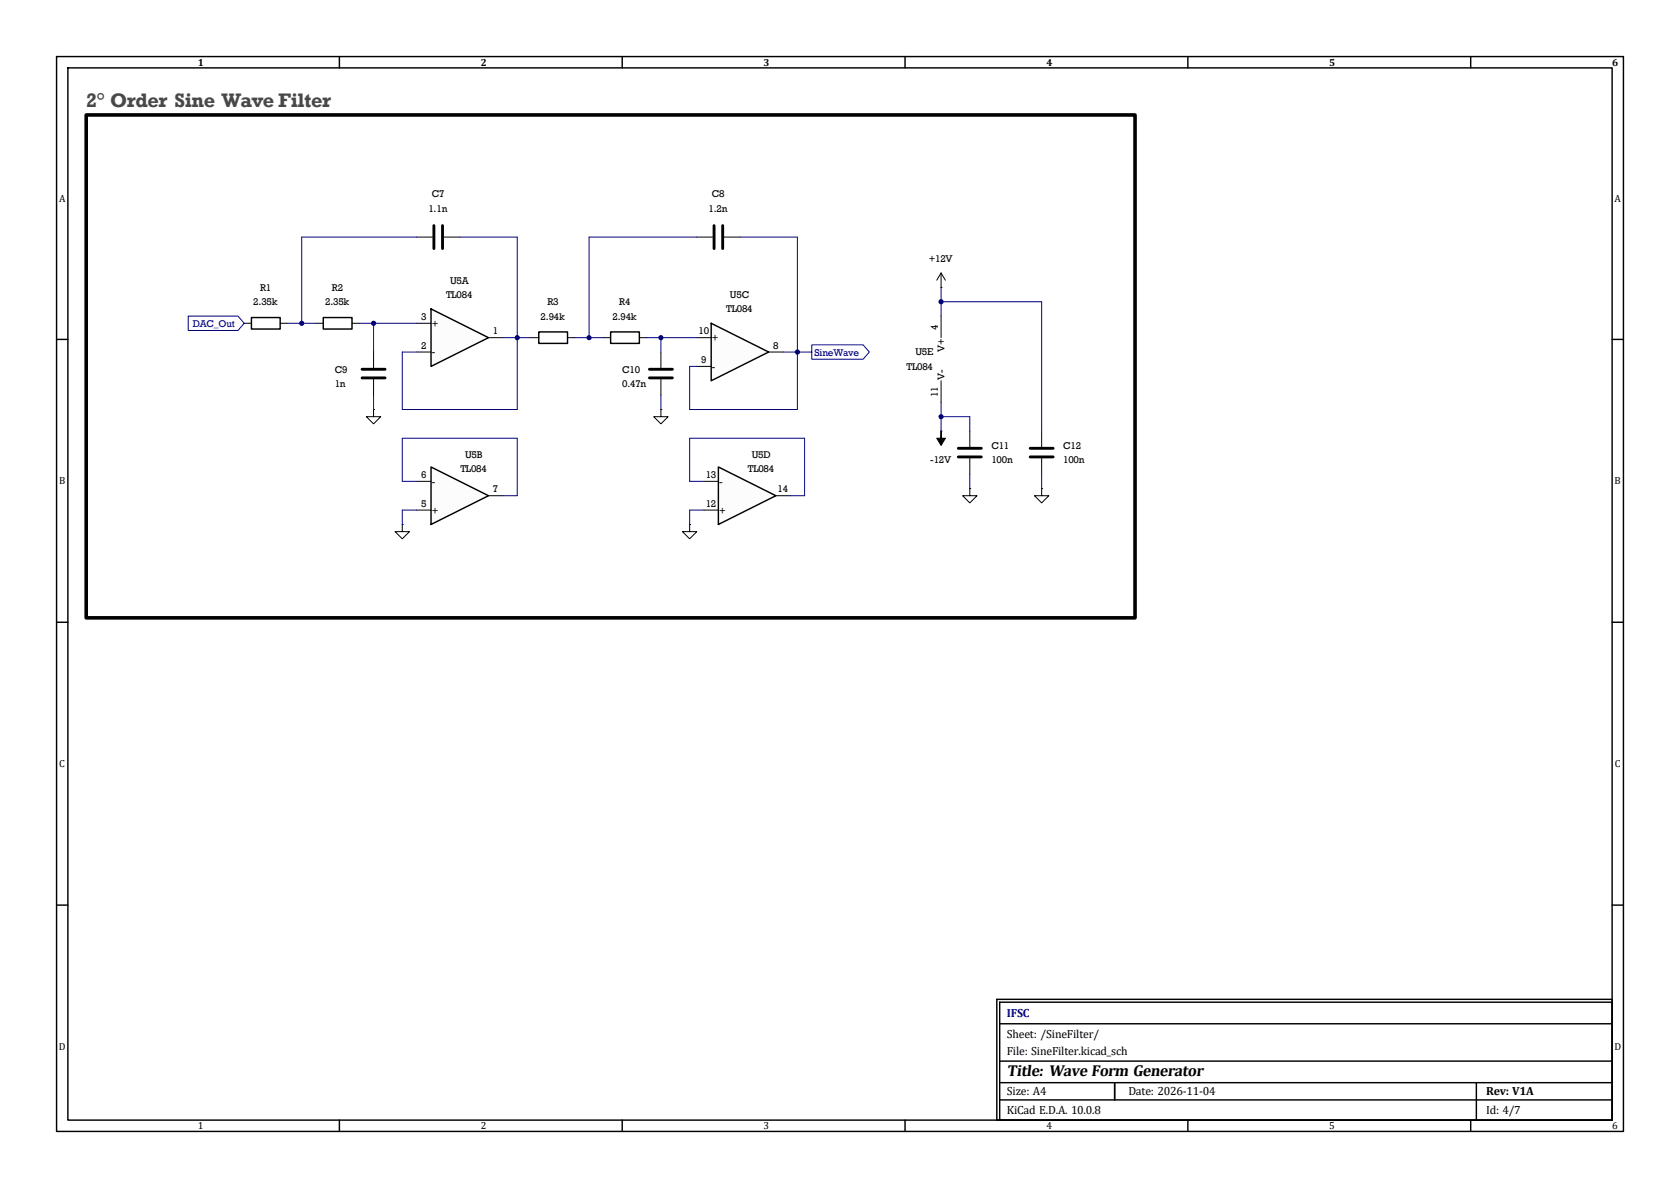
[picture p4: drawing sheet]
(kicad_sch
 (version 20260306)
 (generator "eeschema")
 (generator_version "10.0")
 (paper "A4")
 (title_block
  (title "Wave Form Generator")
  (date "2026-11-04")
  (rev "V1A")
  (company "IFSC"))
 (lib_symbols
  (symbol "Amplifier_Operational:TL074"
   (pin_names
    (offset 0.127)) (exclude_from_sim no) (in_bom yes) (on_board yes)
   (in_pos_files yes)
   (duplicate_pin_numbers_are_jumpers no)
   (property "Reference" "U" (at 0 5.08 0) (show_name no) (do_not_autoplace no) (effects (font (size 1.27 1.27)) (justify left)))
   (property "Value" "TL074" (at 0 -5.08 0) (show_name no) (do_not_autoplace no) (effects (font (size 1.27 1.27)) (justify left)))
   (property "Footprint" "" (at -1.27 2.54 0) (show_name no) (do_not_autoplace no) (hide yes) (effects (font (size 1.27 1.27))))
   (property "Datasheet" "http://www.ti.com/lit/ds/symlink/tl071.pdf" (at 1.27 5.08 0) (show_name no) (do_not_autoplace no) (hide yes) (effects (font (size 1.27 1.27))))
   (property "Description" "Quad Low-Noise JFET-Input Operational Amplifiers, DIP-14/SOIC-14" (at 0 0 0) (show_name no) (do_not_autoplace no) (hide yes) (effects (font (size 1.27 1.27))))
   (property "ki_locked" "" (at 0 0 0) (show_name no) (do_not_autoplace no) (effects (font (size 1.27 1.27))))
   (symbol "TL074_1_1"
    (polyline (pts (xy -5.08 5.08) (xy 5.08 0) (xy -5.08 -5.08) (xy -5.08 5.08)) (stroke (width 0.254) (type default)) (fill (type background)))
    (pin output line (at 7.62 0 180) (length 2.54) (name "" (effects (font (size 1.27 1.27)))) (number "1" (effects (font (size 1.27 1.27)))))
    (pin input line (at -7.62 -2.54 0) (length 2.54) (name "-" (effects (font (size 1.27 1.27)))) (number "2" (effects (font (size 1.27 1.27)))))
    (pin input line (at -7.62 2.54 0) (length 2.54) (name "+" (effects (font (size 1.27 1.27)))) (number "3" (effects (font (size 1.27 1.27))))))
   (symbol "TL074_2_1"
    (polyline (pts (xy -5.08 5.08) (xy 5.08 0) (xy -5.08 -5.08) (xy -5.08 5.08)) (stroke (width 0.254) (type default)) (fill (type background)))
    (pin input line (at -7.62 2.54 0) (length 2.54) (name "+" (effects (font (size 1.27 1.27)))) (number "5" (effects (font (size 1.27 1.27)))))
    (pin input line (at -7.62 -2.54 0) (length 2.54) (name "-" (effects (font (size 1.27 1.27)))) (number "6" (effects (font (size 1.27 1.27)))))
    (pin output line (at 7.62 0 180) (length 2.54) (name "" (effects (font (size 1.27 1.27)))) (number "7" (effects (font (size 1.27 1.27))))))
   (symbol "TL074_3_1"
    (polyline (pts (xy -5.08 5.08) (xy 5.08 0) (xy -5.08 -5.08) (xy -5.08 5.08)) (stroke (width 0.254) (type default)) (fill (type background)))
    (pin output line (at 7.62 0 180) (length 2.54) (name "" (effects (font (size 1.27 1.27)))) (number "8" (effects (font (size 1.27 1.27)))))
    (pin input line (at -7.62 -2.54 0) (length 2.54) (name "-" (effects (font (size 1.27 1.27)))) (number "9" (effects (font (size 1.27 1.27)))))
    (pin input line (at -7.62 2.54 0) (length 2.54) (name "+" (effects (font (size 1.27 1.27)))) (number "10" (effects (font (size 1.27 1.27))))))
   (symbol "TL074_4_1"
    (polyline (pts (xy -5.08 5.08) (xy 5.08 0) (xy -5.08 -5.08) (xy -5.08 5.08)) (stroke (width 0.254) (type default)) (fill (type background)))
    (pin input line (at -7.62 2.54 0) (length 2.54) (name "+" (effects (font (size 1.27 1.27)))) (number "12" (effects (font (size 1.27 1.27)))))
    (pin input line (at -7.62 -2.54 0) (length 2.54) (name "-" (effects (font (size 1.27 1.27)))) (number "13" (effects (font (size 1.27 1.27)))))
    (pin output line (at 7.62 0 180) (length 2.54) (name "" (effects (font (size 1.27 1.27)))) (number "14" (effects (font (size 1.27 1.27))))))
   (symbol "TL074_5_1"
    (pin power_in line (at -2.54 7.62 270) (length 3.81) (name "V+" (effects (font (size 1.27 1.27)))) (number "4" (effects (font (size 1.27 1.27)))))
    (pin power_in line (at -2.54 -7.62 90) (length 3.81) (name "V-" (effects (font (size 1.27 1.27)))) (number "11" (effects (font (size 1.27 1.27))))))
   (embedded_fonts no))
  (symbol "Amplifier_Operational:TL084"
   (pin_names
    (offset 0.127)) (exclude_from_sim no) (in_bom yes) (on_board yes)
   (in_pos_files yes)
   (duplicate_pin_numbers_are_jumpers no)
   (property "Reference" "U" (at 0 5.08 0) (show_name no) (do_not_autoplace no) (effects (font (size 1.27 1.27)) (justify left)))
   (property "Value" "TL084" (at 0 -5.08 0) (show_name no) (do_not_autoplace no) (effects (font (size 1.27 1.27)) (justify left)))
   (property "Footprint" "" (at -1.27 2.54 0) (show_name no) (do_not_autoplace no) (hide yes) (effects (font (size 1.27 1.27))))
   (property "Datasheet" "http://www.ti.com/lit/ds/symlink/tl081.pdf" (at 1.27 5.08 0) (show_name no) (do_not_autoplace no) (hide yes) (effects (font (size 1.27 1.27))))
   (property "Description" "Quad JFET-Input Operational Amplifiers, DIP-14/SOIC-14/SSOP-14" (at 0 0 0) (show_name no) (do_not_autoplace no) (hide yes) (effects (font (size 1.27 1.27))))
   (property "ki_locked" "" (at 0 0 0) (show_name no) (do_not_autoplace no) (effects (font (size 1.27 1.27))))
   (symbol "TL084_1_1"
    (polyline (pts (xy -5.08 5.08) (xy 5.08 0) (xy -5.08 -5.08) (xy -5.08 5.08)) (stroke (width 0.254) (type default)) (fill (type background)))
    (pin output line (at 7.62 0 180) (length 2.54) (name "" (effects (font (size 1.27 1.27)))) (number "1" (effects (font (size 1.27 1.27)))))
    (pin input line (at -7.62 -2.54 0) (length 2.54) (name "-" (effects (font (size 1.27 1.27)))) (number "2" (effects (font (size 1.27 1.27)))))
    (pin input line (at -7.62 2.54 0) (length 2.54) (name "+" (effects (font (size 1.27 1.27)))) (number "3" (effects (font (size 1.27 1.27))))))
   (symbol "TL084_2_1"
    (polyline (pts (xy -5.08 5.08) (xy 5.08 0) (xy -5.08 -5.08) (xy -5.08 5.08)) (stroke (width 0.254) (type default)) (fill (type background)))
    (pin input line (at -7.62 2.54 0) (length 2.54) (name "+" (effects (font (size 1.27 1.27)))) (number "5" (effects (font (size 1.27 1.27)))))
    (pin input line (at -7.62 -2.54 0) (length 2.54) (name "-" (effects (font (size 1.27 1.27)))) (number "6" (effects (font (size 1.27 1.27)))))
    (pin output line (at 7.62 0 180) (length 2.54) (name "" (effects (font (size 1.27 1.27)))) (number "7" (effects (font (size 1.27 1.27))))))
   (symbol "TL084_3_1"
    (polyline (pts (xy -5.08 5.08) (xy 5.08 0) (xy -5.08 -5.08) (xy -5.08 5.08)) (stroke (width 0.254) (type default)) (fill (type background)))
    (pin output line (at 7.62 0 180) (length 2.54) (name "" (effects (font (size 1.27 1.27)))) (number "8" (effects (font (size 1.27 1.27)))))
    (pin input line (at -7.62 -2.54 0) (length 2.54) (name "-" (effects (font (size 1.27 1.27)))) (number "9" (effects (font (size 1.27 1.27)))))
    (pin input line (at -7.62 2.54 0) (length 2.54) (name "+" (effects (font (size 1.27 1.27)))) (number "10" (effects (font (size 1.27 1.27))))))
   (symbol "TL084_4_1"
    (polyline (pts (xy -5.08 5.08) (xy 5.08 0) (xy -5.08 -5.08) (xy -5.08 5.08)) (stroke (width 0.254) (type default)) (fill (type background)))
    (pin input line (at -7.62 2.54 0) (length 2.54) (name "+" (effects (font (size 1.27 1.27)))) (number "12" (effects (font (size 1.27 1.27)))))
    (pin input line (at -7.62 -2.54 0) (length 2.54) (name "-" (effects (font (size 1.27 1.27)))) (number "13" (effects (font (size 1.27 1.27)))))
    (pin output line (at 7.62 0 180) (length 2.54) (name "" (effects (font (size 1.27 1.27)))) (number "14" (effects (font (size 1.27 1.27))))))
   (symbol "TL084_5_1"
    (pin power_in line (at -2.54 7.62 270) (length 3.81) (name "V+" (effects (font (size 1.27 1.27)))) (number "4" (effects (font (size 1.27 1.27)))))
    (pin power_in line (at -2.54 -7.62 90) (length 3.81) (name "V-" (effects (font (size 1.27 1.27)))) (number "11" (effects (font (size 1.27 1.27))))))
   (embedded_fonts no))
  (symbol "Device:C"
   (pin_numbers (hide yes))
   (pin_names
    (offset 0.254)) (exclude_from_sim no) (in_bom yes) (on_board yes)
   (in_pos_files yes)
   (duplicate_pin_numbers_are_jumpers no)
   (property "Reference" "C" (at 0.635 2.54 0) (show_name no) (do_not_autoplace no) (effects (font (size 1.27 1.27)) (justify left)))
   (property "Value" "C" (at 0.635 -2.54 0) (show_name no) (do_not_autoplace no) (effects (font (size 1.27 1.27)) (justify left)))
   (property "Footprint" "" (at 0.9652 -3.81 0) (show_name no) (do_not_autoplace no) (hide yes) (effects (font (size 1.27 1.27))))
   (property "Datasheet" "" (at 0 0 0) (show_name no) (do_not_autoplace no) (hide yes) (effects (font (size 1.27 1.27))))
   (property "Description" "Unpolarized capacitor" (at 0 0 0) (show_name no) (do_not_autoplace no) (hide yes) (effects (font (size 1.27 1.27))))
   (symbol "C_0_1"
    (polyline (pts (xy -2.032 0.762) (xy 2.032 0.762)) (stroke (width 0.508) (type default)) (fill (type none)))
    (polyline (pts (xy -2.032 -0.762) (xy 2.032 -0.762)) (stroke (width 0.508) (type default)) (fill (type none))))
   (symbol "C_1_1"
    (pin passive line (at 0 3.81 270) (length 2.794) (name "" (effects (font (size 1.27 1.27)))) (number "1" (effects (font (size 1.27 1.27)))))
    (pin passive line (at 0 -3.81 90) (length 2.794) (name "" (effects (font (size 1.27 1.27)))) (number "2" (effects (font (size 1.27 1.27))))))
   (embedded_fonts no))
  (symbol "Device:R"
   (pin_numbers (hide yes))
   (pin_names
    (offset 0)) (exclude_from_sim no) (in_bom yes) (on_board yes)
   (in_pos_files yes)
   (duplicate_pin_numbers_are_jumpers no)
   (property "Reference" "R" (at 2.032 0 90) (show_name no) (do_not_autoplace no) (effects (font (size 1.27 1.27))))
   (property "Value" "R" (at 0 0 90) (show_name no) (do_not_autoplace no) (effects (font (size 1.27 1.27))))
   (property "Footprint" "" (at -1.778 0 90) (show_name no) (do_not_autoplace no) (hide yes) (effects (font (size 1.27 1.27))))
   (property "Datasheet" "" (at 0 0 0) (show_name no) (do_not_autoplace no) (hide yes) (effects (font (size 1.27 1.27))))
   (property "Description" "Resistor" (at 0 0 0) (show_name no) (do_not_autoplace no) (hide yes) (effects (font (size 1.27 1.27))))
   (symbol "R_0_1"
    (rectangle (start -1.016 -2.54) (end 1.016 2.54) (stroke (width 0.254) (type default)) (fill (type none))))
   (symbol "R_1_1"
    (pin passive line (at 0 3.81 270) (length 1.27) (name "" (effects (font (size 1.27 1.27)))) (number "1" (effects (font (size 1.27 1.27)))))
    (pin passive line (at 0 -3.81 90) (length 1.27) (name "" (effects (font (size 1.27 1.27)))) (number "2" (effects (font (size 1.27 1.27))))))
   (embedded_fonts no))
  (symbol "power:+12V"
   (power global)
   (pin_numbers (hide yes))
   (pin_names
    (offset 0) (hide yes)) (exclude_from_sim no) (in_bom yes) (on_board yes)
   (in_pos_files yes)
   (duplicate_pin_numbers_are_jumpers no)
   (property "Reference" "#PWR" (at 0 -3.81 0) (show_name no) (do_not_autoplace no) (hide yes) (effects (font (size 1.27 1.27))))
   (property "Value" "+12V" (at 0 3.556 0) (show_name no) (do_not_autoplace no) (effects (font (size 1.27 1.27))))
   (property "Footprint" "" (at 0 0 0) (show_name no) (do_not_autoplace no) (hide yes) (effects (font (size 1.27 1.27))))
   (property "Datasheet" "" (at 0 0 0) (show_name no) (do_not_autoplace no) (hide yes) (effects (font (size 1.27 1.27))))
   (property "Description" "Power symbol creates a global label with name \"+12V\"" (at 0 0 0) (show_name no) (do_not_autoplace no) (hide yes) (effects (font (size 1.27 1.27))))
   (symbol "+12V_0_1"
    (polyline (pts (xy -0.762 1.27) (xy 0 2.54)) (stroke (width 0) (type default)) (fill (type none)))
    (polyline (pts (xy 0 2.54) (xy 0.762 1.27)) (stroke (width 0) (type default)) (fill (type none)))
    (polyline (pts (xy 0 0) (xy 0 2.54)) (stroke (width 0) (type default)) (fill (type none))))
   (symbol "+12V_1_1"
    (pin power_in line (at 0 0 90) (length 0) (name "" (effects (font (size 1.27 1.27)))) (number "1" (effects (font (size 1.27 1.27))))))
   (embedded_fonts no))
  (symbol "power:-12V"
   (power global)
   (pin_numbers (hide yes))
   (pin_names
    (offset 0) (hide yes)) (exclude_from_sim no) (in_bom yes) (on_board yes)
   (in_pos_files yes)
   (duplicate_pin_numbers_are_jumpers no)
   (property "Reference" "#PWR" (at 0 -3.81 0) (show_name no) (do_not_autoplace no) (hide yes) (effects (font (size 1.27 1.27))))
   (property "Value" "-12V" (at 0 3.556 0) (show_name no) (do_not_autoplace no) (effects (font (size 1.27 1.27))))
   (property "Footprint" "" (at 0 0 0) (show_name no) (do_not_autoplace no) (hide yes) (effects (font (size 1.27 1.27))))
   (property "Datasheet" "" (at 0 0 0) (show_name no) (do_not_autoplace no) (hide yes) (effects (font (size 1.27 1.27))))
   (property "Description" "Power symbol creates a global label with name \"-12V\"" (at 0 0 0) (show_name no) (do_not_autoplace no) (hide yes) (effects (font (size 1.27 1.27))))
   (symbol "-12V_0_0"
    (pin power_in line (at 0 0 90) (length 0) (name "" (effects (font (size 1.27 1.27)))) (number "1" (effects (font (size 1.27 1.27))))))
   (symbol "-12V_0_1"
    (polyline (pts (xy 0 0) (xy 0 1.27) (xy 0.762 1.27) (xy 0 2.54) (xy -0.762 1.27) (xy 0 1.27)) (stroke (width 0) (type default)) (fill (type outline))))
   (embedded_fonts no))
  (symbol "power:GND"
   (power global)
   (pin_numbers (hide yes))
   (pin_names
    (offset 0) (hide yes)) (exclude_from_sim no) (in_bom yes) (on_board yes)
   (in_pos_files yes)
   (duplicate_pin_numbers_are_jumpers no)
   (property "Reference" "#PWR" (at 0 -6.35 0) (show_name no) (do_not_autoplace no) (hide yes) (effects (font (size 1.27 1.27))))
   (property "Value" "GND" (at 0 -3.81 0) (show_name no) (do_not_autoplace no) (effects (font (size 1.27 1.27))))
   (property "Footprint" "" (at 0 0 0) (show_name no) (do_not_autoplace no) (hide yes) (effects (font (size 1.27 1.27))))
   (property "Datasheet" "" (at 0 0 0) (show_name no) (do_not_autoplace no) (hide yes) (effects (font (size 1.27 1.27))))
   (property "Description" "Power symbol creates a global label with name \"GND\" , ground" (at 0 0 0) (show_name no) (do_not_autoplace no) (hide yes) (effects (font (size 1.27 1.27))))
   (symbol "GND_0_1"
    (polyline (pts (xy 0 0) (xy 0 -1.27) (xy 1.27 -1.27) (xy 0 -2.54) (xy -1.27 -1.27) (xy 0 -1.27)) (stroke (width 0) (type default)) (fill (type none))))
   (symbol "GND_1_1"
    (pin power_in line (at 0 0 270) (length 0) (name "" (effects (font (size 1.27 1.27)))) (number "1" (effects (font (size 1.27 1.27))))))
   (embedded_fonts no)))
 (rectangle
  (start 15.24 20.32)
  (end 200.66 109.22)
  (stroke (width 0.635) (type solid) (color 0 0 0 1))
  (fill (type none)))
 (text "2° Order Sine Wave Filter"
  (exclude_from_sim no)
  (at 15.24 20.32 0)
  (effects (font (size 2.54 2.54) (thickness 0.381)
    (bold yes)) (justify left bottom)))
 (junction
  (at 104.14 59.69)
  (diameter 0)
  (color 0 0 0 0))
 (junction
  (at 116.84 59.69)
  (diameter 0)
  (color 0 0 0 0))
 (junction
  (at 91.44 59.69)
  (diameter 0)
  (color 0 0 0 0))
 (junction
  (at 140.97 62.23)
  (diameter 0)
  (color 0 0 0 0))
 (junction
  (at 66.04 57.15)
  (diameter 0)
  (color 0 0 0 0))
 (junction
  (at 166.37 53.34)
  (diameter 0)
  (color 0 0 0 0))
 (junction
  (at 166.37 73.66)
  (diameter 0)
  (color 0 0 0 0))
 (junction
  (at 53.34 57.15)
  (diameter 0)
  (color 0 0 0 0))
 (wire
  (pts (xy 71.12 72.39) (xy 71.12 62.23))
  (stroke (width 0) (type default)))
 (wire
  (pts (xy 121.92 92.71) (xy 121.92 90.17))
  (stroke (width 0) (type default)))
 (wire
  (pts (xy 116.84 59.69) (xy 116.84 62.23))
  (stroke (width 0) (type default)))
 (wire
  (pts (xy 140.97 62.23) (xy 143.51 62.23))
  (stroke (width 0) (type default)))
 (wire
  (pts (xy 73.66 41.91) (xy 53.34 41.91))
  (stroke (width 0) (type default)))
 (wire
  (pts (xy 121.92 77.47) (xy 121.92 85.09))
  (stroke (width 0) (type default)))
 (wire
  (pts (xy 139.7 87.63) (xy 142.24 87.63))
  (stroke (width 0) (type default)))
 (wire
  (pts (xy 104.14 59.69) (xy 106.68 59.69))
  (stroke (width 0) (type default)))
 (wire
  (pts (xy 184.15 86.36) (xy 184.15 83.82))
  (stroke (width 0) (type default)))
 (wire
  (pts (xy 121.92 64.77) (xy 123.19 64.77))
  (stroke (width 0) (type default)))
 (wire
  (pts (xy 184.15 53.34) (xy 166.37 53.34))
  (stroke (width 0) (type default)))
 (wire
  (pts (xy 66.04 69.85) (xy 66.04 72.39))
  (stroke (width 0) (type default)))
 (wire
  (pts (xy 121.92 90.17) (xy 124.46 90.17))
  (stroke (width 0) (type default)))
 (wire
  (pts (xy 142.24 77.47) (xy 121.92 77.47))
  (stroke (width 0) (type default)))
 (wire
  (pts (xy 138.43 62.23) (xy 140.97 62.23))
  (stroke (width 0) (type default)))
 (wire
  (pts (xy 101.6 59.69) (xy 104.14 59.69))
  (stroke (width 0) (type default)))
 (wire
  (pts (xy 91.44 77.47) (xy 71.12 77.47))
  (stroke (width 0) (type default)))
 (wire
  (pts (xy 53.34 57.15) (xy 55.88 57.15))
  (stroke (width 0) (type default)))
 (wire
  (pts (xy 140.97 41.91) (xy 130.81 41.91))
  (stroke (width 0) (type default)))
 (wire
  (pts (xy 116.84 59.69) (xy 123.19 59.69))
  (stroke (width 0) (type default)))
 (wire
  (pts (xy 71.12 90.17) (xy 73.66 90.17))
  (stroke (width 0) (type default)))
 (wire
  (pts (xy 166.37 71.12) (xy 166.37 73.66))
  (stroke (width 0) (type default)))
 (wire
  (pts (xy 121.92 85.09) (xy 124.46 85.09))
  (stroke (width 0) (type default)))
 (wire
  (pts (xy 171.45 76.2) (xy 171.45 73.66))
  (stroke (width 0) (type default)))
 (wire
  (pts (xy 140.97 41.91) (xy 140.97 72.39))
  (stroke (width 0) (type default)))
 (wire
  (pts (xy 53.34 41.91) (xy 53.34 57.15))
  (stroke (width 0) (type default)))
 (wire
  (pts (xy 91.44 59.69) (xy 93.98 59.69))
  (stroke (width 0) (type default)))
 (wire
  (pts (xy 166.37 50.8) (xy 166.37 53.34))
  (stroke (width 0) (type default)))
 (wire
  (pts (xy 121.92 72.39) (xy 121.92 64.77))
  (stroke (width 0) (type default)))
 (wire
  (pts (xy 71.12 72.39) (xy 91.44 72.39))
  (stroke (width 0) (type default)))
 (wire
  (pts (xy 166.37 73.66) (xy 166.37 76.2))
  (stroke (width 0) (type default)))
 (wire
  (pts (xy 91.44 59.69) (xy 91.44 41.91))
  (stroke (width 0) (type default)))
 (wire
  (pts (xy 123.19 41.91) (xy 104.14 41.91))
  (stroke (width 0) (type default)))
 (wire
  (pts (xy 171.45 73.66) (xy 166.37 73.66))
  (stroke (width 0) (type default)))
 (wire
  (pts (xy 88.9 87.63) (xy 91.44 87.63))
  (stroke (width 0) (type default)))
 (wire
  (pts (xy 104.14 41.91) (xy 104.14 59.69))
  (stroke (width 0) (type default)))
 (wire
  (pts (xy 91.44 87.63) (xy 91.44 77.47))
  (stroke (width 0) (type default)))
 (wire
  (pts (xy 91.44 41.91) (xy 81.28 41.91))
  (stroke (width 0) (type default)))
 (wire
  (pts (xy 71.12 85.09) (xy 73.66 85.09))
  (stroke (width 0) (type default)))
 (wire
  (pts (xy 121.92 72.39) (xy 140.97 72.39))
  (stroke (width 0) (type default)))
 (wire
  (pts (xy 91.44 72.39) (xy 91.44 59.69))
  (stroke (width 0) (type default)))
 (wire
  (pts (xy 184.15 76.2) (xy 184.15 53.34))
  (stroke (width 0) (type default)))
 (wire
  (pts (xy 71.12 62.23) (xy 73.66 62.23))
  (stroke (width 0) (type default)))
 (wire
  (pts (xy 71.12 77.47) (xy 71.12 85.09))
  (stroke (width 0) (type default)))
 (wire
  (pts (xy 142.24 87.63) (xy 142.24 77.47))
  (stroke (width 0) (type default)))
 (wire
  (pts (xy 114.3 59.69) (xy 116.84 59.69))
  (stroke (width 0) (type default)))
 (wire
  (pts (xy 50.8 57.15) (xy 53.34 57.15))
  (stroke (width 0) (type default)))
 (wire
  (pts (xy 171.45 86.36) (xy 171.45 83.82))
  (stroke (width 0) (type default)))
 (wire
  (pts (xy 116.84 69.85) (xy 116.84 72.39))
  (stroke (width 0) (type default)))
 (wire
  (pts (xy 88.9 59.69) (xy 91.44 59.69))
  (stroke (width 0) (type default)))
 (wire
  (pts (xy 66.04 57.15) (xy 66.04 62.23))
  (stroke (width 0) (type default)))
 (wire
  (pts (xy 71.12 92.71) (xy 71.12 90.17))
  (stroke (width 0) (type default)))
 (wire
  (pts (xy 166.37 53.34) (xy 166.37 55.88))
  (stroke (width 0) (type default)))
 (wire
  (pts (xy 63.5 57.15) (xy 73.66 57.15))
  (stroke (width 0) (type default)))
 (global_label "DAC_Out"
  (shape input)
  (at 43.18 57.15 180)
  (fields_autoplaced yes)
  (effects (font (size 1.27 1.27)) (justify right))
  (property "Intersheetrefs" "${INTERSHEET_REFS}" (at 32.7345 57.15 0) (hide yes) (show_name no) (do_not_autoplace no) (effects (font (size 1.27 1.27)) (justify right))))
 (global_label "SineWave"
  (shape output)
  (at 143.51 62.23 0)
  (fields_autoplaced yes)
  (effects (font (size 1.27 1.27)) (justify left))
  (property "Intersheetrefs" "${INTERSHEET_REFS}" (at 154.2334 62.23 0) (hide yes) (show_name no) (do_not_autoplace no) (effects (font (size 1.27 1.27)) (justify left))))
 (symbol
  (lib_id "Device:C")
  (at 66.04 66.04 180)
  (unit 1)
  (body_style 1)
  (exclude_from_sim no)
  (in_bom yes)
  (on_board yes)
  (in_pos_files yes)
  (dnp no)
  (property "Reference" "C9" (at 59.182 65.278 0) (show_name no) (do_not_autoplace no) (effects (font (size 1.27 1.27)) (justify right)))
  (property "Value" "1n" (at 59.182 67.818 0) (show_name no) (do_not_autoplace no) (effects (font (size 1.27 1.27)) (justify right)))
  (property "Footprint" "Capacitor_THT:C_Rect_L11.0mm_W2.8mm_P10.00mm_MKT" (at 65.0748 62.23 0) (hide yes) (show_name no) (do_not_autoplace no) (effects (font (size 1.27 1.27))))
  (property "Datasheet" "" (at 66.04 66.04 0) (hide yes) (show_name no) (do_not_autoplace no) (effects (font (size 1.27 1.27))))
  (property "Description" "Unpolarized capacitor" (at 66.04 66.04 0) (hide yes) (show_name no) (do_not_autoplace no) (effects (font (size 1.27 1.27))))
  (pin "1")
  (pin "2"))
 (symbol
  (lib_id "Device:C")
  (at 184.15 80.01 180)
  (unit 1)
  (body_style 1)
  (exclude_from_sim no)
  (in_bom yes)
  (on_board yes)
  (in_pos_files yes)
  (dnp no)
  (fields_autoplaced yes)
  (property "Reference" "C12" (at 187.96 78.7399 0) (show_name no) (do_not_autoplace no) (effects (font (size 1.27 1.27)) (justify right)))
  (property "Value" "100n" (at 187.96 81.2799 0) (show_name no) (do_not_autoplace no) (effects (font (size 1.27 1.27)) (justify right)))
  (property "Footprint" "Capacitor_THT:C_Rect_L11.0mm_W2.8mm_P10.00mm_MKT" (at 183.1848 76.2 0) (hide yes) (show_name no) (do_not_autoplace no) (effects (font (size 1.27 1.27))))
  (property "Datasheet" "" (at 184.15 80.01 0) (hide yes) (show_name no) (do_not_autoplace no) (effects (font (size 1.27 1.27))))
  (property "Description" "Unpolarized capacitor" (at 184.15 80.01 0) (hide yes) (show_name no) (do_not_autoplace no) (effects (font (size 1.27 1.27))))
  (pin "1")
  (pin "2"))
 (symbol
  (lib_id "Amplifier_Operational:TL084")
  (at 81.28 59.69 0)
  (unit 1)
  (body_style 1)
  (exclude_from_sim no)
  (in_bom yes)
  (on_board yes)
  (in_pos_files yes)
  (dnp no)
  (fields_autoplaced yes)
  (property "Reference" "U5" (at 81.28 49.53 0) (show_name no) (do_not_autoplace no) (effects (font (size 1.27 1.27))))
  (property "Value" "TL084" (at 81.28 52.07 0) (show_name no) (do_not_autoplace no) (effects (font (size 1.27 1.27))))
  (property "Footprint" "Package_DIP:DIP-14_W7.62mm_LongPads" (at 80.01 57.15 0) (hide yes) (show_name no) (do_not_autoplace no) (effects (font (size 1.27 1.27))))
  (property "Datasheet" "http://www.ti.com/lit/ds/symlink/tl081.pdf" (at 82.55 54.61 0) (hide yes) (show_name no) (do_not_autoplace no) (effects (font (size 1.27 1.27))))
  (property "Description" "Quad JFET-Input Operational Amplifiers, DIP-14/SOIC-14/SSOP-14" (at 81.28 59.69 0) (hide yes) (show_name no) (do_not_autoplace no) (effects (font (size 1.27 1.27))))
  (pin "1")
  (pin "10")
  (pin "13")
  (pin "3")
  (pin "2")
  (pin "5")
  (pin "7")
  (pin "6")
  (pin "8")
  (pin "9")
  (pin "12")
  (pin "14")
  (pin "4")
  (pin "11"))
 (symbol
  (lib_id "power:GND")
  (at 116.84 72.39 0)
  (unit 1)
  (body_style 1)
  (exclude_from_sim no)
  (in_bom yes)
  (on_board yes)
  (in_pos_files yes)
  (dnp no)
  (fields_autoplaced yes)
  (property "Reference" "#PWR014" (at 116.84 78.74 0) (hide yes) (show_name no) (do_not_autoplace no) (effects (font (size 1.27 1.27))))
  (property "Value" "GND" (at 116.84 77.47 0) (hide yes) (show_name no) (do_not_autoplace no) (effects (font (size 1.27 1.27))))
  (property "Footprint" "" (at 116.84 72.39 0) (hide yes) (show_name no) (do_not_autoplace no) (effects (font (size 1.27 1.27))))
  (property "Datasheet" "" (at 116.84 72.39 0) (hide yes) (show_name no) (do_not_autoplace no) (effects (font (size 1.27 1.27))))
  (property "Description" "Power symbol creates a global label with name \"GND\" , ground" (at 116.84 72.39 0) (hide yes) (show_name no) (do_not_autoplace no) (effects (font (size 1.27 1.27))))
  (pin "1"))
 (symbol
  (lib_id "Device:R")
  (at 46.99 57.15 90)
  (unit 1)
  (body_style 1)
  (exclude_from_sim no)
  (in_bom yes)
  (on_board yes)
  (in_pos_files yes)
  (dnp no)
  (fields_autoplaced yes)
  (property "Reference" "R1" (at 46.99 50.8 90) (show_name no) (do_not_autoplace no) (effects (font (size 1.27 1.27))))
  (property "Value" "2.35k" (at 46.99 53.34 90) (show_name no) (do_not_autoplace no) (effects (font (size 1.27 1.27))))
  (property "Footprint" "Resistor_THT:R_Axial_DIN0309_L9.0mm_D3.2mm_P20.32mm_Horizontal" (at 46.99 58.928 90) (hide yes) (show_name no) (do_not_autoplace no) (effects (font (size 1.27 1.27))))
  (property "Datasheet" "" (at 46.99 57.15 0) (hide yes) (show_name no) (do_not_autoplace no) (effects (font (size 1.27 1.27))))
  (property "Description" "Resistor" (at 46.99 57.15 0) (hide yes) (show_name no) (do_not_autoplace no) (effects (font (size 1.27 1.27))))
  (pin "2")
  (pin "1"))
 (symbol
  (lib_id "power:GND")
  (at 184.15 86.36 0)
  (unit 1)
  (body_style 1)
  (exclude_from_sim no)
  (in_bom yes)
  (on_board yes)
  (in_pos_files yes)
  (dnp no)
  (fields_autoplaced yes)
  (property "Reference" "#PWR017" (at 184.15 92.71 0) (hide yes) (show_name no) (do_not_autoplace no) (effects (font (size 1.27 1.27))))
  (property "Value" "GND" (at 184.15 91.44 0) (hide yes) (show_name no) (do_not_autoplace no) (effects (font (size 1.27 1.27))))
  (property "Footprint" "" (at 184.15 86.36 0) (hide yes) (show_name no) (do_not_autoplace no) (effects (font (size 1.27 1.27))))
  (property "Datasheet" "" (at 184.15 86.36 0) (hide yes) (show_name no) (do_not_autoplace no) (effects (font (size 1.27 1.27))))
  (property "Description" "Power symbol creates a global label with name \"GND\" , ground" (at 184.15 86.36 0) (hide yes) (show_name no) (do_not_autoplace no) (effects (font (size 1.27 1.27))))
  (pin "1"))
 (symbol
  (lib_id "Amplifier_Operational:TL084")
  (at 130.81 62.23 0)
  (unit 3)
  (body_style 1)
  (exclude_from_sim no)
  (in_bom yes)
  (on_board yes)
  (in_pos_files yes)
  (dnp no)
  (fields_autoplaced yes)
  (property "Reference" "U5" (at 130.81 52.07 0) (show_name no) (do_not_autoplace no) (effects (font (size 1.27 1.27))))
  (property "Value" "TL084" (at 130.81 54.61 0) (show_name no) (do_not_autoplace no) (effects (font (size 1.27 1.27))))
  (property "Footprint" "Package_DIP:DIP-14_W7.62mm_LongPads" (at 129.54 59.69 0) (hide yes) (show_name no) (do_not_autoplace no) (effects (font (size 1.27 1.27))))
  (property "Datasheet" "http://www.ti.com/lit/ds/symlink/tl081.pdf" (at 132.08 57.15 0) (hide yes) (show_name no) (do_not_autoplace no) (effects (font (size 1.27 1.27))))
  (property "Description" "Quad JFET-Input Operational Amplifiers, DIP-14/SOIC-14/SSOP-14" (at 130.81 62.23 0) (hide yes) (show_name no) (do_not_autoplace no) (effects (font (size 1.27 1.27))))
  (pin "1")
  (pin "10")
  (pin "13")
  (pin "3")
  (pin "2")
  (pin "5")
  (pin "7")
  (pin "6")
  (pin "8")
  (pin "9")
  (pin "12")
  (pin "14")
  (pin "4")
  (pin "11"))
 (symbol
  (lib_id "Device:R")
  (at 110.49 59.69 90)
  (unit 1)
  (body_style 1)
  (exclude_from_sim no)
  (in_bom yes)
  (on_board yes)
  (in_pos_files yes)
  (dnp no)
  (fields_autoplaced yes)
  (property "Reference" "R4" (at 110.49 53.34 90) (show_name no) (do_not_autoplace no) (effects (font (size 1.27 1.27))))
  (property "Value" "2.94k" (at 110.49 55.88 90) (show_name no) (do_not_autoplace no) (effects (font (size 1.27 1.27))))
  (property "Footprint" "Resistor_THT:R_Axial_DIN0309_L9.0mm_D3.2mm_P20.32mm_Horizontal" (at 110.49 61.468 90) (hide yes) (show_name no) (do_not_autoplace no) (effects (font (size 1.27 1.27))))
  (property "Datasheet" "" (at 110.49 59.69 0) (hide yes) (show_name no) (do_not_autoplace no) (effects (font (size 1.27 1.27))))
  (property "Description" "Resistor" (at 110.49 59.69 0) (hide yes) (show_name no) (do_not_autoplace no) (effects (font (size 1.27 1.27))))
  (pin "2")
  (pin "1"))
 (symbol
  (lib_id "Device:R")
  (at 59.69 57.15 90)
  (unit 1)
  (body_style 1)
  (exclude_from_sim no)
  (in_bom yes)
  (on_board yes)
  (in_pos_files yes)
  (dnp no)
  (fields_autoplaced yes)
  (property "Reference" "R2" (at 59.69 50.8 90) (show_name no) (do_not_autoplace no) (effects (font (size 1.27 1.27))))
  (property "Value" "2.35k" (at 59.69 53.34 90) (show_name no) (do_not_autoplace no) (effects (font (size 1.27 1.27))))
  (property "Footprint" "Resistor_THT:R_Axial_DIN0309_L9.0mm_D3.2mm_P20.32mm_Horizontal" (at 59.69 58.928 90) (hide yes) (show_name no) (do_not_autoplace no) (effects (font (size 1.27 1.27))))
  (property "Datasheet" "" (at 59.69 57.15 0) (hide yes) (show_name no) (do_not_autoplace no) (effects (font (size 1.27 1.27))))
  (property "Description" "Resistor" (at 59.69 57.15 0) (hide yes) (show_name no) (do_not_autoplace no) (effects (font (size 1.27 1.27))))
  (pin "2")
  (pin "1"))
 (symbol
  (lib_id "Device:C")
  (at 171.45 80.01 180)
  (unit 1)
  (body_style 1)
  (exclude_from_sim no)
  (in_bom yes)
  (on_board yes)
  (in_pos_files yes)
  (dnp no)
  (fields_autoplaced yes)
  (property "Reference" "C11" (at 175.26 78.7399 0) (show_name no) (do_not_autoplace no) (effects (font (size 1.27 1.27)) (justify right)))
  (property "Value" "100n" (at 175.26 81.2799 0) (show_name no) (do_not_autoplace no) (effects (font (size 1.27 1.27)) (justify right)))
  (property "Footprint" "Capacitor_THT:C_Rect_L11.0mm_W2.8mm_P10.00mm_MKT" (at 170.4848 76.2 0) (hide yes) (show_name no) (do_not_autoplace no) (effects (font (size 1.27 1.27))))
  (property "Datasheet" "" (at 171.45 80.01 0) (hide yes) (show_name no) (do_not_autoplace no) (effects (font (size 1.27 1.27))))
  (property "Description" "Unpolarized capacitor" (at 171.45 80.01 0) (hide yes) (show_name no) (do_not_autoplace no) (effects (font (size 1.27 1.27))))
  (pin "1")
  (pin "2"))
 (symbol
  (lib_id "Device:R")
  (at 97.79 59.69 90)
  (unit 1)
  (body_style 1)
  (exclude_from_sim no)
  (in_bom yes)
  (on_board yes)
  (in_pos_files yes)
  (dnp no)
  (fields_autoplaced yes)
  (property "Reference" "R3" (at 97.79 53.34 90) (show_name no) (do_not_autoplace no) (effects (font (size 1.27 1.27))))
  (property "Value" "2.94k" (at 97.79 55.88 90) (show_name no) (do_not_autoplace no) (effects (font (size 1.27 1.27))))
  (property "Footprint" "Resistor_THT:R_Axial_DIN0309_L9.0mm_D3.2mm_P20.32mm_Horizontal" (at 97.79 61.468 90) (hide yes) (show_name no) (do_not_autoplace no) (effects (font (size 1.27 1.27))))
  (property "Datasheet" "" (at 97.79 59.69 0) (hide yes) (show_name no) (do_not_autoplace no) (effects (font (size 1.27 1.27))))
  (property "Description" "Resistor" (at 97.79 59.69 0) (hide yes) (show_name no) (do_not_autoplace no) (effects (font (size 1.27 1.27))))
  (pin "2")
  (pin "1"))
 (symbol
  (lib_id "Device:C")
  (at 127 41.91 90)
  (unit 1)
  (body_style 1)
  (exclude_from_sim no)
  (in_bom yes)
  (on_board yes)
  (in_pos_files yes)
  (dnp no)
  (fields_autoplaced yes)
  (property "Reference" "C8" (at 127 34.29 90) (show_name no) (do_not_autoplace no) (effects (font (size 1.27 1.27))))
  (property "Value" "1.2n" (at 127 36.83 90) (show_name no) (do_not_autoplace no) (effects (font (size 1.27 1.27))))
  (property "Footprint" "Capacitor_THT:C_Rect_L11.0mm_W2.8mm_P10.00mm_MKT" (at 130.81 40.9448 0) (hide yes) (show_name no) (do_not_autoplace no) (effects (font (size 1.27 1.27))))
  (property "Datasheet" "" (at 127 41.91 0) (hide yes) (show_name no) (do_not_autoplace no) (effects (font (size 1.27 1.27))))
  (property "Description" "Unpolarized capacitor" (at 127 41.91 0) (hide yes) (show_name no) (do_not_autoplace no) (effects (font (size 1.27 1.27))))
  (pin "1")
  (pin "2"))
 (symbol
  (lib_id "power:GND")
  (at 171.45 86.36 0)
  (unit 1)
  (body_style 1)
  (exclude_from_sim no)
  (in_bom yes)
  (on_board yes)
  (in_pos_files yes)
  (dnp no)
  (fields_autoplaced yes)
  (property "Reference" "#PWR016" (at 171.45 92.71 0) (hide yes) (show_name no) (do_not_autoplace no) (effects (font (size 1.27 1.27))))
  (property "Value" "GND" (at 171.45 91.44 0) (hide yes) (show_name no) (do_not_autoplace no) (effects (font (size 1.27 1.27))))
  (property "Footprint" "" (at 171.45 86.36 0) (hide yes) (show_name no) (do_not_autoplace no) (effects (font (size 1.27 1.27))))
  (property "Datasheet" "" (at 171.45 86.36 0) (hide yes) (show_name no) (do_not_autoplace no) (effects (font (size 1.27 1.27))))
  (property "Description" "Power symbol creates a global label with name \"GND\" , ground" (at 171.45 86.36 0) (hide yes) (show_name no) (do_not_autoplace no) (effects (font (size 1.27 1.27))))
  (pin "1"))
 (symbol
  (lib_id "Amplifier_Operational:TL074")
  (at 163.83 63.5 0)
  (mirror y)
  (unit 5)
  (body_style 1)
  (exclude_from_sim no)
  (in_bom yes)
  (on_board yes)
  (in_pos_files yes)
  (dnp no)
  (property "Reference" "U5" (at 165.1 62.2299 0) (show_name no) (do_not_autoplace no) (effects (font (size 1.27 1.27)) (justify left)))
  (property "Value" "TL084" (at 165.1 64.7699 0) (show_name no) (do_not_autoplace no) (effects (font (size 1.27 1.27)) (justify left)))
  (property "Footprint" "Package_DIP:DIP-14_W7.62mm_LongPads" (at 165.1 60.96 0) (hide yes) (show_name no) (do_not_autoplace no) (effects (font (size 1.27 1.27))))
  (property "Datasheet" "http://www.ti.com/lit/ds/symlink/tl081.pdf" (at 162.56 58.42 0) (hide yes) (show_name no) (do_not_autoplace no) (effects (font (size 1.27 1.27))))
  (property "Description" "Quad Low-Noise JFET-Input Operational Amplifiers, DIP-14/SOIC-14" (at 163.83 63.5 0) (hide yes) (show_name no) (do_not_autoplace no) (effects (font (size 1.27 1.27))))
  (pin "8")
  (pin "5")
  (pin "1")
  (pin "3")
  (pin "2")
  (pin "6")
  (pin "7")
  (pin "4")
  (pin "12")
  (pin "14")
  (pin "9")
  (pin "10")
  (pin "11")
  (pin "13"))
 (symbol
  (lib_id "power:GND")
  (at 121.92 92.71 0)
  (mirror y)
  (unit 1)
  (body_style 1)
  (exclude_from_sim no)
  (in_bom yes)
  (on_board yes)
  (in_pos_files yes)
  (dnp no)
  (fields_autoplaced yes)
  (property "Reference" "#PWR019" (at 121.92 99.06 0) (hide yes) (show_name no) (do_not_autoplace no) (effects (font (size 1.27 1.27))))
  (property "Value" "GND" (at 121.92 97.79 0) (hide yes) (show_name no) (do_not_autoplace no) (effects (font (size 1.27 1.27))))
  (property "Footprint" "" (at 121.92 92.71 0) (hide yes) (show_name no) (do_not_autoplace no) (effects (font (size 1.27 1.27))))
  (property "Datasheet" "" (at 121.92 92.71 0) (hide yes) (show_name no) (do_not_autoplace no) (effects (font (size 1.27 1.27))))
  (property "Description" "Power symbol creates a global label with name \"GND\" , ground" (at 121.92 92.71 0) (hide yes) (show_name no) (do_not_autoplace no) (effects (font (size 1.27 1.27))))
  (pin "1"))
 (symbol
  (lib_id "power:+12V")
  (at 166.37 50.8 0)
  (unit 1)
  (body_style 1)
  (exclude_from_sim no)
  (in_bom yes)
  (on_board yes)
  (in_pos_files yes)
  (dnp no)
  (fields_autoplaced yes)
  (property "Reference" "#PWR012" (at 166.37 54.61 0) (hide yes) (show_name no) (do_not_autoplace no) (effects (font (size 1.27 1.27))))
  (property "Value" "+12V" (at 166.37 45.72 0) (show_name no) (do_not_autoplace no) (effects (font (size 1.27 1.27))))
  (property "Footprint" "" (at 166.37 50.8 0) (hide yes) (show_name no) (do_not_autoplace no) (effects (font (size 1.27 1.27))))
  (property "Datasheet" "" (at 166.37 50.8 0) (hide yes) (show_name no) (do_not_autoplace no) (effects (font (size 1.27 1.27))))
  (property "Description" "Power symbol creates a global label with name \"+12V\"" (at 166.37 50.8 0) (hide yes) (show_name no) (do_not_autoplace no) (effects (font (size 1.27 1.27))))
  (pin "1"))
 (symbol
  (lib_id "Amplifier_Operational:TL084")
  (at 132.08 87.63 0)
  (mirror x)
  (unit 4)
  (body_style 1)
  (exclude_from_sim no)
  (in_bom yes)
  (on_board yes)
  (in_pos_files yes)
  (dnp no)
  (property "Reference" "U5" (at 134.62 80.264 0) (show_name no) (do_not_autoplace no) (effects (font (size 1.27 1.27))))
  (property "Value" "TL084" (at 134.62 82.804 0) (show_name no) (do_not_autoplace no) (effects (font (size 1.27 1.27))))
  (property "Footprint" "Package_DIP:DIP-14_W7.62mm_LongPads" (at 130.81 90.17 0) (hide yes) (show_name no) (do_not_autoplace no) (effects (font (size 1.27 1.27))))
  (property "Datasheet" "http://www.ti.com/lit/ds/symlink/tl081.pdf" (at 133.35 92.71 0) (hide yes) (show_name no) (do_not_autoplace no) (effects (font (size 1.27 1.27))))
  (property "Description" "Quad JFET-Input Operational Amplifiers, DIP-14/SOIC-14/SSOP-14" (at 132.08 87.63 0) (hide yes) (show_name no) (do_not_autoplace no) (effects (font (size 1.27 1.27))))
  (pin "1")
  (pin "10")
  (pin "13")
  (pin "3")
  (pin "2")
  (pin "5")
  (pin "7")
  (pin "6")
  (pin "8")
  (pin "9")
  (pin "12")
  (pin "14")
  (pin "4")
  (pin "11"))
 (symbol
  (lib_id "Device:C")
  (at 116.84 66.04 180)
  (unit 1)
  (body_style 1)
  (exclude_from_sim no)
  (in_bom yes)
  (on_board yes)
  (in_pos_files yes)
  (dnp no)
  (property "Reference" "C10" (at 109.982 65.278 0) (show_name no) (do_not_autoplace no) (effects (font (size 1.27 1.27)) (justify right)))
  (property "Value" "0.47n" (at 109.982 67.818 0) (show_name no) (do_not_autoplace no) (effects (font (size 1.27 1.27)) (justify right)))
  (property "Footprint" "Capacitor_THT:C_Rect_L11.0mm_W2.8mm_P10.00mm_MKT" (at 115.8748 62.23 0) (hide yes) (show_name no) (do_not_autoplace no) (effects (font (size 1.27 1.27))))
  (property "Datasheet" "" (at 116.84 66.04 0) (hide yes) (show_name no) (do_not_autoplace no) (effects (font (size 1.27 1.27))))
  (property "Description" "Unpolarized capacitor" (at 116.84 66.04 0) (hide yes) (show_name no) (do_not_autoplace no) (effects (font (size 1.27 1.27))))
  (pin "1")
  (pin "2"))
 (symbol
  (lib_id "power:GND")
  (at 66.04 72.39 0)
  (unit 1)
  (body_style 1)
  (exclude_from_sim no)
  (in_bom yes)
  (on_board yes)
  (in_pos_files yes)
  (dnp no)
  (fields_autoplaced yes)
  (property "Reference" "#PWR013" (at 66.04 78.74 0) (hide yes) (show_name no) (do_not_autoplace no) (effects (font (size 1.27 1.27))))
  (property "Value" "GND" (at 66.04 77.47 0) (hide yes) (show_name no) (do_not_autoplace no) (effects (font (size 1.27 1.27))))
  (property "Footprint" "" (at 66.04 72.39 0) (hide yes) (show_name no) (do_not_autoplace no) (effects (font (size 1.27 1.27))))
  (property "Datasheet" "" (at 66.04 72.39 0) (hide yes) (show_name no) (do_not_autoplace no) (effects (font (size 1.27 1.27))))
  (property "Description" "Power symbol creates a global label with name \"GND\" , ground" (at 66.04 72.39 0) (hide yes) (show_name no) (do_not_autoplace no) (effects (font (size 1.27 1.27))))
  (pin "1"))
 (symbol
  (lib_id "Amplifier_Operational:TL084")
  (at 81.28 87.63 0)
  (mirror x)
  (unit 2)
  (body_style 1)
  (exclude_from_sim no)
  (in_bom yes)
  (on_board yes)
  (in_pos_files yes)
  (dnp no)
  (property "Reference" "U5" (at 83.82 80.264 0) (show_name no) (do_not_autoplace no) (effects (font (size 1.27 1.27))))
  (property "Value" "TL084" (at 83.82 82.804 0) (show_name no) (do_not_autoplace no) (effects (font (size 1.27 1.27))))
  (property "Footprint" "Package_DIP:DIP-14_W7.62mm_LongPads" (at 80.01 90.17 0) (hide yes) (show_name no) (do_not_autoplace no) (effects (font (size 1.27 1.27))))
  (property "Datasheet" "http://www.ti.com/lit/ds/symlink/tl081.pdf" (at 82.55 92.71 0) (hide yes) (show_name no) (do_not_autoplace no) (effects (font (size 1.27 1.27))))
  (property "Description" "Quad JFET-Input Operational Amplifiers, DIP-14/SOIC-14/SSOP-14" (at 81.28 87.63 0) (hide yes) (show_name no) (do_not_autoplace no) (effects (font (size 1.27 1.27))))
  (pin "1")
  (pin "10")
  (pin "13")
  (pin "3")
  (pin "2")
  (pin "5")
  (pin "7")
  (pin "6")
  (pin "8")
  (pin "9")
  (pin "12")
  (pin "14")
  (pin "4")
  (pin "11"))
 (symbol
  (lib_id "Device:C")
  (at 77.47 41.91 90)
  (unit 1)
  (body_style 1)
  (exclude_from_sim no)
  (in_bom yes)
  (on_board yes)
  (in_pos_files yes)
  (dnp no)
  (fields_autoplaced yes)
  (property "Reference" "C7" (at 77.47 34.29 90) (show_name no) (do_not_autoplace no) (effects (font (size 1.27 1.27))))
  (property "Value" "1.1n" (at 77.47 36.83 90) (show_name no) (do_not_autoplace no) (effects (font (size 1.27 1.27))))
  (property "Footprint" "Capacitor_THT:C_Rect_L11.0mm_W2.8mm_P10.00mm_MKT" (at 81.28 40.9448 0) (hide yes) (show_name no) (do_not_autoplace no) (effects (font (size 1.27 1.27))))
  (property "Datasheet" "" (at 77.47 41.91 0) (hide yes) (show_name no) (do_not_autoplace no) (effects (font (size 1.27 1.27))))
  (property "Description" "Unpolarized capacitor" (at 77.47 41.91 0) (hide yes) (show_name no) (do_not_autoplace no) (effects (font (size 1.27 1.27))))
  (pin "1")
  (pin "2"))
 (symbol
  (lib_id "power:GND")
  (at 71.12 92.71 0)
  (mirror y)
  (unit 1)
  (body_style 1)
  (exclude_from_sim no)
  (in_bom yes)
  (on_board yes)
  (in_pos_files yes)
  (dnp no)
  (fields_autoplaced yes)
  (property "Reference" "#PWR018" (at 71.12 99.06 0) (hide yes) (show_name no) (do_not_autoplace no) (effects (font (size 1.27 1.27))))
  (property "Value" "GND" (at 71.12 97.79 0) (hide yes) (show_name no) (do_not_autoplace no) (effects (font (size 1.27 1.27))))
  (property "Footprint" "" (at 71.12 92.71 0) (hide yes) (show_name no) (do_not_autoplace no) (effects (font (size 1.27 1.27))))
  (property "Datasheet" "" (at 71.12 92.71 0) (hide yes) (show_name no) (do_not_autoplace no) (effects (font (size 1.27 1.27))))
  (property "Description" "Power symbol creates a global label with name \"GND\" , ground" (at 71.12 92.71 0) (hide yes) (show_name no) (do_not_autoplace no) (effects (font (size 1.27 1.27))))
  (pin "1"))
 (symbol
  (lib_id "power:-12V")
  (at 166.37 76.2 180)
  (unit 1)
  (body_style 1)
  (exclude_from_sim no)
  (in_bom yes)
  (on_board yes)
  (in_pos_files yes)
  (dnp no)
  (fields_autoplaced yes)
  (property "Reference" "#PWR015" (at 166.37 72.39 0) (hide yes) (show_name no) (do_not_autoplace no) (effects (font (size 1.27 1.27))))
  (property "Value" "-12V" (at 166.37 81.28 0) (show_name no) (do_not_autoplace no) (effects (font (size 1.27 1.27))))
  (property "Footprint" "" (at 166.37 76.2 0) (hide yes) (show_name no) (do_not_autoplace no) (effects (font (size 1.27 1.27))))
  (property "Datasheet" "" (at 166.37 76.2 0) (hide yes) (show_name no) (do_not_autoplace no) (effects (font (size 1.27 1.27))))
  (property "Description" "Power symbol creates a global label with name \"-12V\"" (at 166.37 76.2 0) (hide yes) (show_name no) (do_not_autoplace no) (effects (font (size 1.27 1.27))))
  (pin "1")))
